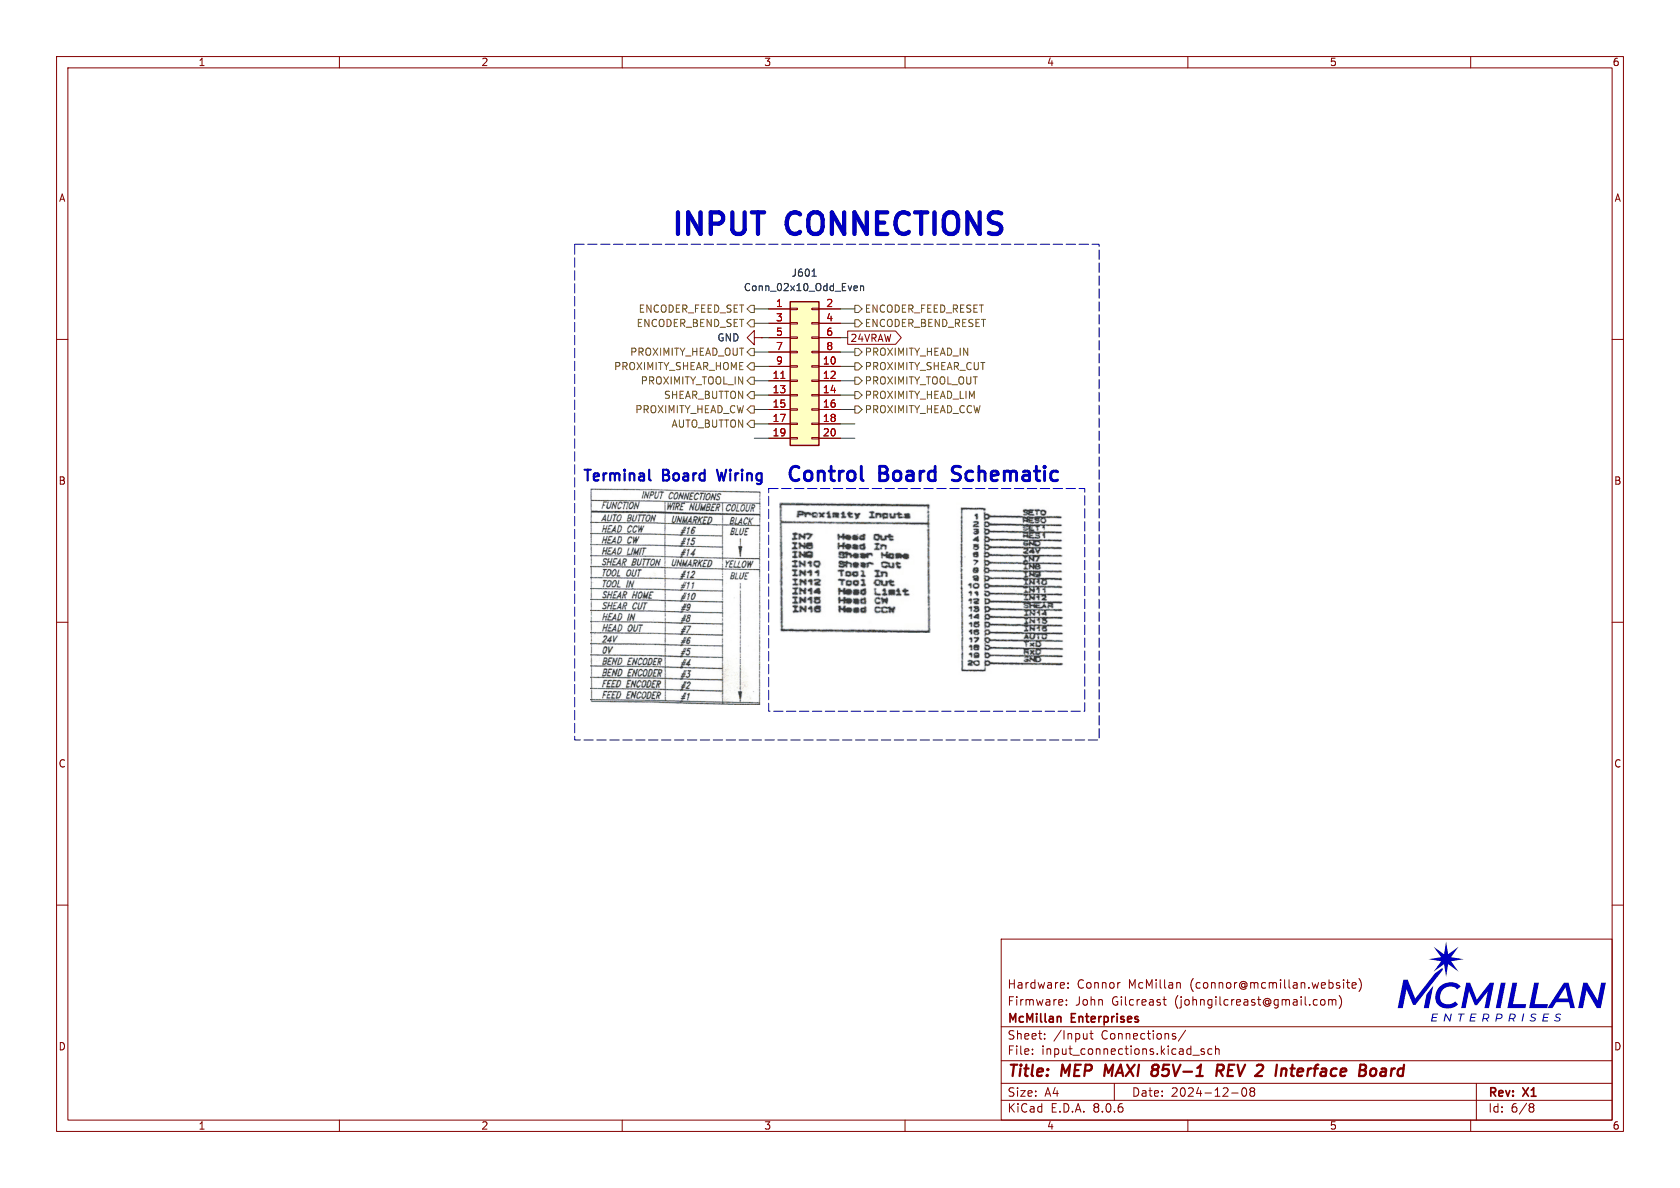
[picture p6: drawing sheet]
(kicad_sch
 (version 20231120)
 (generator "eeschema")
 (generator_version "8.0")
 (paper "A4")
 (title_block
  (title "MEP MAXI 85V-1 REV 2 Interface Board")
  (date "2024-12-08")
  (rev "X1")
  (company "McMillan Enterprises")
  (comment 1 "Firmware: John Gilcreast (johngilcreast@gmail.com)")
  (comment 2 "Hardware: Connor McMillan (connor@mcmillan.website)"))
 (lib_symbols
  (symbol "Connector_Generic:Conn_02x10_Odd_Even"
   (pin_names
    (offset 1.016) hide) (exclude_from_sim no) (in_bom yes) (on_board yes)
   (property "Reference" "J" (at 1.27 12.7 0) (effects (font (size 1.27 1.27))))
   (property "Value" "Conn_02x10_Odd_Even" (at 1.27 -15.24 0) (effects (font (size 1.27 1.27))))
   (property "Footprint" "" (at 0 0 0) (effects (font (size 1.27 1.27)) (hide yes)))
   (property "Datasheet" "~" (at 0 0 0) (effects (font (size 1.27 1.27)) (hide yes)))
   (property "Description" "Generic connector, double row, 02x10, odd/even pin numbering scheme (row 1 odd numbers, row 2 even numbers), script generated (kicad-library-utils/schlib/autogen/connector/)" (at 0 0 0) (effects (font (size 1.27 1.27)) (hide yes)))
   (symbol "Conn_02x10_Odd_Even_1_1"
    (rectangle (start -1.27 -12.573) (end 0 -12.827) (stroke (width 0.1524) (type default)) (fill (type none)))
    (rectangle (start -1.27 -10.033) (end 0 -10.287) (stroke (width 0.1524) (type default)) (fill (type none)))
    (rectangle (start -1.27 -7.493) (end 0 -7.747) (stroke (width 0.1524) (type default)) (fill (type none)))
    (rectangle (start -1.27 -4.953) (end 0 -5.207) (stroke (width 0.1524) (type default)) (fill (type none)))
    (rectangle (start -1.27 -2.413) (end 0 -2.667) (stroke (width 0.1524) (type default)) (fill (type none)))
    (rectangle (start -1.27 0.127) (end 0 -0.127) (stroke (width 0.1524) (type default)) (fill (type none)))
    (rectangle (start -1.27 2.667) (end 0 2.413) (stroke (width 0.1524) (type default)) (fill (type none)))
    (rectangle (start -1.27 5.207) (end 0 4.953) (stroke (width 0.1524) (type default)) (fill (type none)))
    (rectangle (start -1.27 7.747) (end 0 7.493) (stroke (width 0.1524) (type default)) (fill (type none)))
    (rectangle (start -1.27 10.287) (end 0 10.033) (stroke (width 0.1524) (type default)) (fill (type none)))
    (rectangle (start -1.27 11.43) (end 3.81 -13.97) (stroke (width 0.254) (type default)) (fill (type background)))
    (rectangle (start 3.81 -12.573) (end 2.54 -12.827) (stroke (width 0.1524) (type default)) (fill (type none)))
    (rectangle (start 3.81 -10.033) (end 2.54 -10.287) (stroke (width 0.1524) (type default)) (fill (type none)))
    (rectangle (start 3.81 -7.493) (end 2.54 -7.747) (stroke (width 0.1524) (type default)) (fill (type none)))
    (rectangle (start 3.81 -4.953) (end 2.54 -5.207) (stroke (width 0.1524) (type default)) (fill (type none)))
    (rectangle (start 3.81 -2.413) (end 2.54 -2.667) (stroke (width 0.1524) (type default)) (fill (type none)))
    (rectangle (start 3.81 0.127) (end 2.54 -0.127) (stroke (width 0.1524) (type default)) (fill (type none)))
    (rectangle (start 3.81 2.667) (end 2.54 2.413) (stroke (width 0.1524) (type default)) (fill (type none)))
    (rectangle (start 3.81 5.207) (end 2.54 4.953) (stroke (width 0.1524) (type default)) (fill (type none)))
    (rectangle (start 3.81 7.747) (end 2.54 7.493) (stroke (width 0.1524) (type default)) (fill (type none)))
    (rectangle (start 3.81 10.287) (end 2.54 10.033) (stroke (width 0.1524) (type default)) (fill (type none)))
    (pin passive line (at -5.08 10.16 0) (length 3.81) (name "Pin_1" (effects (font (size 1.27 1.27)))) (number "1" (effects (font (size 1.27 1.27)))))
    (pin passive line (at 7.62 0 180) (length 3.81) (name "Pin_10" (effects (font (size 1.27 1.27)))) (number "10" (effects (font (size 1.27 1.27)))))
    (pin passive line (at -5.08 -2.54 0) (length 3.81) (name "Pin_11" (effects (font (size 1.27 1.27)))) (number "11" (effects (font (size 1.27 1.27)))))
    (pin passive line (at 7.62 -2.54 180) (length 3.81) (name "Pin_12" (effects (font (size 1.27 1.27)))) (number "12" (effects (font (size 1.27 1.27)))))
    (pin passive line (at -5.08 -5.08 0) (length 3.81) (name "Pin_13" (effects (font (size 1.27 1.27)))) (number "13" (effects (font (size 1.27 1.27)))))
    (pin passive line (at 7.62 -5.08 180) (length 3.81) (name "Pin_14" (effects (font (size 1.27 1.27)))) (number "14" (effects (font (size 1.27 1.27)))))
    (pin passive line (at -5.08 -7.62 0) (length 3.81) (name "Pin_15" (effects (font (size 1.27 1.27)))) (number "15" (effects (font (size 1.27 1.27)))))
    (pin passive line (at 7.62 -7.62 180) (length 3.81) (name "Pin_16" (effects (font (size 1.27 1.27)))) (number "16" (effects (font (size 1.27 1.27)))))
    (pin passive line (at -5.08 -10.16 0) (length 3.81) (name "Pin_17" (effects (font (size 1.27 1.27)))) (number "17" (effects (font (size 1.27 1.27)))))
    (pin passive line (at 7.62 -10.16 180) (length 3.81) (name "Pin_18" (effects (font (size 1.27 1.27)))) (number "18" (effects (font (size 1.27 1.27)))))
    (pin passive line (at -5.08 -12.7 0) (length 3.81) (name "Pin_19" (effects (font (size 1.27 1.27)))) (number "19" (effects (font (size 1.27 1.27)))))
    (pin passive line (at 7.62 10.16 180) (length 3.81) (name "Pin_2" (effects (font (size 1.27 1.27)))) (number "2" (effects (font (size 1.27 1.27)))))
    (pin passive line (at 7.62 -12.7 180) (length 3.81) (name "Pin_20" (effects (font (size 1.27 1.27)))) (number "20" (effects (font (size 1.27 1.27)))))
    (pin passive line (at -5.08 7.62 0) (length 3.81) (name "Pin_3" (effects (font (size 1.27 1.27)))) (number "3" (effects (font (size 1.27 1.27)))))
    (pin passive line (at 7.62 7.62 180) (length 3.81) (name "Pin_4" (effects (font (size 1.27 1.27)))) (number "4" (effects (font (size 1.27 1.27)))))
    (pin passive line (at -5.08 5.08 0) (length 3.81) (name "Pin_5" (effects (font (size 1.27 1.27)))) (number "5" (effects (font (size 1.27 1.27)))))
    (pin passive line (at 7.62 5.08 180) (length 3.81) (name "Pin_6" (effects (font (size 1.27 1.27)))) (number "6" (effects (font (size 1.27 1.27)))))
    (pin passive line (at -5.08 2.54 0) (length 3.81) (name "Pin_7" (effects (font (size 1.27 1.27)))) (number "7" (effects (font (size 1.27 1.27)))))
    (pin passive line (at 7.62 2.54 180) (length 3.81) (name "Pin_8" (effects (font (size 1.27 1.27)))) (number "8" (effects (font (size 1.27 1.27)))))
    (pin passive line (at -5.08 0 0) (length 3.81) (name "Pin_9" (effects (font (size 1.27 1.27)))) (number "9" (effects (font (size 1.27 1.27)))))))
  (symbol "power:GND"
   (power)
   (pin_numbers hide)
   (pin_names
    (offset 0) hide) (exclude_from_sim no) (in_bom yes) (on_board yes)
   (property "Reference" "#PWR" (at 0 -6.35 0) (effects (font (size 1.27 1.27)) (hide yes)))
   (property "Value" "GND" (at 0 -3.81 0) (effects (font (size 1.27 1.27))))
   (property "Footprint" "" (at 0 0 0) (effects (font (size 1.27 1.27)) (hide yes)))
   (property "Datasheet" "" (at 0 0 0) (effects (font (size 1.27 1.27)) (hide yes)))
   (property "Description" "Power symbol creates a global label with name \"GND\" , ground" (at 0 0 0) (effects (font (size 1.27 1.27)) (hide yes)))
   (symbol "GND_0_1"
    (polyline (pts (xy 0 0) (xy 0 -1.27) (xy 1.27 -1.27) (xy 0 -2.54) (xy -1.27 -1.27) (xy 0 -1.27)) (stroke (width 0) (type default)) (fill (type none))))
   (symbol "GND_1_1"
    (pin power_in line (at 0 0 270) (length 0) (name "~" (effects (font (size 1.27 1.27)))) (number "1" (effects (font (size 1.27 1.27))))))))
 (wire
  (pts (xy 133.35 62.23) (xy 135.89 62.23))
  (stroke (width 0) (type default)))
 (wire
  (pts (xy 148.59 69.85) (xy 151.13 69.85))
  (stroke (width 0) (type default)))
 (wire
  (pts (xy 148.59 57.15) (xy 151.13 57.15))
  (stroke (width 0) (type default)))
 (wire
  (pts (xy 148.59 74.93) (xy 151.13 74.93))
  (stroke (width 0) (type default)))
 (wire
  (pts (xy 148.59 59.69) (xy 149.86 59.69))
  (stroke (width 0) (type default)))
 (wire
  (pts (xy 133.35 64.77) (xy 135.89 64.77))
  (stroke (width 0) (type default)))
 (wire
  (pts (xy 133.35 77.47) (xy 135.89 77.47))
  (stroke (width 0) (type default)))
 (wire
  (pts (xy 148.59 62.23) (xy 151.13 62.23))
  (stroke (width 0) (type default)))
 (wire
  (pts (xy 133.35 69.85) (xy 135.89 69.85))
  (stroke (width 0) (type default)))
 (wire
  (pts (xy 148.59 54.61) (xy 151.13 54.61))
  (stroke (width 0) (type default)))
 (wire
  (pts (xy 133.35 72.39) (xy 135.89 72.39))
  (stroke (width 0) (type default)))
 (wire
  (pts (xy 148.59 67.31) (xy 151.13 67.31))
  (stroke (width 0) (type default)))
 (wire
  (pts (xy 134.62 59.69) (xy 135.89 59.69))
  (stroke (width 0) (type default)))
 (wire
  (pts (xy 148.59 72.39) (xy 151.13 72.39))
  (stroke (width 0) (type default)))
 (wire
  (pts (xy 148.59 77.47) (xy 151.13 77.47))
  (stroke (width 0) (type default)))
 (wire
  (pts (xy 148.59 64.77) (xy 151.13 64.77))
  (stroke (width 0) (type default)))
 (wire
  (pts (xy 133.35 57.15) (xy 135.89 57.15))
  (stroke (width 0) (type default)))
 (wire
  (pts (xy 133.35 67.31) (xy 135.89 67.31))
  (stroke (width 0) (type default)))
 (wire
  (pts (xy 133.35 54.61) (xy 135.89 54.61))
  (stroke (width 0) (type default)))
 (wire
  (pts (xy 133.35 74.93) (xy 135.89 74.93))
  (stroke (width 0) (type default)))
 (rectangle
  (start 135.89 86.36)
  (end 191.77 125.73)
  (stroke (width 0) (type dash))
  (fill (type none)))
 (polyline
  (pts (xy 282.4408 176.8564) (xy 283.0631 173.7128) (xy 283.8907 173.7128) (xy 282.9926 178.2036) (xy 282.3061 178.2036) (xy 280.4648 175.06) (xy 279.8361 178.2036) (xy 279.0085 178.2036) (xy 279.9067 173.7128) (xy 280.5931 173.7128) (xy 282.4408 176.8564))
  (stroke (width -0.0001) (type solid))
  (fill (type outline)))
 (polyline
  (pts (xy 256.6531 173.6517) (xy 256.792 173.6609) (xy 256.927 173.6761) (xy 257.0578 173.6973) (xy 257.1842 173.7245) (xy 257.306 173.7576) (xy 257.4229 173.7964) (xy 257.5346 173.8411) (xy 257.6411 173.8914) (xy 257.742 173.9475) (xy 257.8371 174.0091) (xy 257.9261 174.0762) (xy 258.0089 174.1489) (xy 258.0851 174.227) (xy 258.1546 174.3104) (xy 258.2171 174.3992) (xy 257.6141 174.9061) (xy 257.5667 174.8441) (xy 257.516 174.7858) (xy 257.462 174.7312) (xy 257.4337 174.7054) (xy 257.4046 174.6804) (xy 257.3747 174.6564) (xy 257.3439 174.6334) (xy 257.3123 174.6113) (xy 257.2799 174.5902) (xy 257.2466 174.57) (xy 257.2125 174.5509) (xy 257.1775 174.5327) (xy 257.1417 174.5155) (xy 257.0675 174.4841) (xy 256.99 174.4568) (xy 256.909 174.4335) (xy 256.8246 174.4143) (xy 256.7368 174.3994) (xy 256.6456 174.3886) (xy 256.5509 174.3821) (xy 256.4528 174.38) (xy 256.3464 174.3825) (xy 256.2426 174.3899) (xy 256.1414 174.4022) (xy 256.0429 174.4192) (xy 255.9471 174.4408) (xy 255.8541 174.4668) (xy 255.7639 174.4972) (xy 255.6766 174.5317) (xy 255.5923 174.5704) (xy 255.5109 174.613) (xy 255.4326 174.6594) (xy 255.3574 174.7095) (xy 255.2854 174.7632) (xy 255.2166 174.8203) (xy 255.151 174.8808) (xy 255.0887 174.9445) (xy 255.0298 175.0113) (xy 254.9743 175.0811) (xy 254.9223 175.1536) (xy 254.8738 175.2289) (xy 254.8289 175.3068) (xy 254.7876 175.3871) (xy 254.75 175.4697) (xy 254.7161 175.5546) (xy 254.686 175.6416) (xy 254.6598 175.7305) (xy 254.6374 175.8212) (xy 254.619 175.9137) (xy 254.6046 176.0078) (xy 254.5942 176.1033) (xy 254.588 176.2001) (xy 254.5859 176.2982) (xy 254.5873 176.3672) (xy 254.5916 176.4348) (xy 254.5987 176.5007) (xy 254.6086 176.5651) (xy 254.6214 176.6278) (xy 254.6369 176.6888) (xy 254.6553 176.7481) (xy 254.6764 176.8057) (xy 254.7003 176.8614) (xy 254.727 176.9152) (xy 254.7564 176.9671) (xy 254.7885 177.0171) (xy 254.8234 177.065) (xy 254.861 177.1109) (xy 254.9013 177.1547) (xy 254.9443 177.1964) (xy 254.99 177.2359) (xy 255.0384 177.2732) (xy 255.0895 177.3082) (xy 255.1432 177.3409) (xy 255.1995 177.3712) (xy 255.2585 177.3992) (xy 255.3201 177.4247) (xy 255.3843 177.4477) (xy 255.4511 177.4681) (xy 255.5205 177.486) (xy 255.5925 177.5012) (xy 255.6671 177.5138) (xy 255.7442 177.5236) (xy 255.8239 177.5307) (xy 255.9062 177.535) (xy 255.9909 177.5365) (xy 256.084 177.5345) (xy 256.1755 177.5286) (xy 256.2654 177.5188) (xy 256.3537 177.5049) (xy 256.4403 177.487) (xy 256.5251 177.4651) (xy 256.6082 177.4391) (xy 256.6894 177.4089) (xy 256.7688 177.3747) (xy 256.8462 177.3363) (xy 256.9216 177.2937) (xy 256.995 177.2468) (xy 257.0664 177.1958) (xy 257.1356 177.1404) (xy 257.2027 177.0808) (xy 257.2676 177.0168) (xy 257.7551 177.5428) (xy 257.6709 177.6334) (xy 257.5818 177.7177) (xy 257.4882 177.7956) (xy 257.3901 177.8672) (xy 257.2877 177.9327) (xy 257.1811 177.9921) (xy 257.0707 178.0455) (xy 256.9564 178.093) (xy 256.8386 178.1346) (xy 256.7173 178.1704) (xy 256.5927 178.2005) (xy 256.465 178.2249) (xy 256.3344 178.2438) (xy 256.2011 178.2572) (xy 256.0651 178.2652) (xy 255.9267 178.2678) (xy 255.8002 178.2655) (xy 255.677 178.2588) (xy 255.5572 178.2475) (xy 255.4407 178.232) (xy 255.3276 178.2121) (xy 255.218 178.1881) (xy 255.1119 178.16) (xy 255.0094 178.1278) (xy 254.9105 178.0916) (xy 254.8153 178.0516) (xy 254.7238 178.0078) (xy 254.636 177.9603) (xy 254.5521 177.9091) (xy 254.472 177.8544) (xy 254.3959 177.7961) (xy 254.3236 177.7345) (xy 254.2554 177.6696) (xy 254.1913 177.6014) (xy 254.1312 177.53) (xy 254.0753 177.4555) (xy 254.0236 177.378) (xy 253.9761 177.2976) (xy 253.933 177.2144) (xy 253.8941 177.1283) (xy 253.8597 177.0396) (xy 253.8297 176.9482) (xy 253.8041 176.8543) (xy 253.7831 176.758) (xy 253.7667 176.6592) (xy 253.7549 176.5582) (xy 253.7478 176.4549) (xy 253.7455 176.3495) (xy 253.7487 176.208) (xy 253.7582 176.0686) (xy 253.774 175.9316) (xy 253.7959 175.7969) (xy 253.8238 175.6649) (xy 253.8577 175.5357) (xy 253.8974 175.4093) (xy 253.9429 175.2861) (xy 253.9941 175.166) (xy 254.0508 175.0494) (xy 254.113 174.9362) (xy 254.1805 174.8268) (xy 254.2534 174.7212) (xy 254.3314 174.6195) (xy 254.4144 174.5221) (xy 254.5025 174.4289) (xy 254.5954 174.3402) (xy 254.6932 174.2561) (xy 254.7956 174.1767) (xy 254.9026 174.1023) (xy 255.0142 174.0329) (xy 255.1301 173.9688) (xy 255.2504 173.91) (xy 255.3748 173.8568) (xy 255.5034 173.8093) (xy 255.636 173.7676) (xy 255.7725 173.7319) (xy 255.9128 173.7023) (xy 256.0569 173.679) (xy 256.2046 173.6622) (xy 256.3559 173.652) (xy 256.5106 173.6486) (xy 256.6531 173.6517))
  (stroke (width -0.0001) (type solid))
  (fill (type outline)))
 (polyline
  (pts (xy 267.5041 179.1824) (xy 267.5603 179.1876) (xy 267.6132 179.1961) (xy 267.6625 179.208) (xy 267.6859 179.2152) (xy 267.7084 179.2232) (xy 267.7299 179.2319) (xy 267.7506 179.2415) (xy 267.7703 179.2519) (xy 267.7891 179.263) (xy 267.8069 179.275) (xy 267.8238 179.2876) (xy 267.8398 179.3011) (xy 267.8548 179.3153) (xy 267.8688 179.3302) (xy 267.8818 179.3459) (xy 267.8938 179.3623) (xy 267.9049 179.3794) (xy 267.9149 179.3973) (xy 267.9239 179.4158) (xy 267.9319 179.4351) (xy 267.9388 179.455) (xy 267.9447 179.4756) (xy 267.9496 179.497) (xy 267.9534 179.5189) (xy 267.9561 179.5416) (xy 267.9577 179.5649) (xy 267.9583 179.5888) (xy 267.9564 179.6397) (xy 267.9542 179.6643) (xy 267.9511 179.6883) (xy 267.9471 179.7119) (xy 267.9422 179.7348) (xy 267.9365 179.7573) (xy 267.9299 179.7791) (xy 267.9225 179.8004) (xy 267.9142 179.8211) (xy 267.9051 179.8412) (xy 267.8952 179.8608) (xy 267.8845 179.8798) (xy 267.8731 179.8981) (xy 267.8608 179.9159) (xy 267.8477 179.933) (xy 267.8339 179.9496) (xy 267.8193 179.9655) (xy 267.804 179.9808) (xy 267.7879 179.9955) (xy 267.7711 180.0095) (xy 267.7535 180.0229) (xy 267.7353 180.0356) (xy 267.7163 180.0477) (xy 267.6763 180.07) (xy 267.6335 180.0895) (xy 267.5881 180.1063) (xy 267.5401 180.1204) (xy 267.7949 180.5744) (xy 267.5839 180.5744) (xy 267.341 180.1483) (xy 266.9308 180.1483) (xy 266.8472 180.5744) (xy 266.6461 180.5744) (xy 266.7652 179.979) (xy 266.9647 179.979) (xy 267.3091 179.979) (xy 267.3611 179.9775) (xy 267.4102 179.9731) (xy 267.4564 179.9657) (xy 267.4996 179.9553) (xy 267.52 179.949) (xy 267.5397 179.942) (xy 267.5585 179.9343) (xy 267.5766 179.9258) (xy 267.5939 179.9166) (xy 267.6104 179.9067) (xy 267.6261 179.8961) (xy 267.6409 179.8847) (xy 267.6549 179.8726) (xy 267.6681 179.8599) (xy 267.6804 179.8464) (xy 267.6918 179.8321) (xy 267.7024 179.8172) (xy 267.7121 179.8016) (xy 267.7209 179.7853) (xy 267.7288 179.7682) (xy 267.7359 179.7505) (xy 267.742 179.732) (xy 267.7472 179.7129) (xy 267.7515 179.693) (xy 267.7548 179.6725) (xy 267.7572 179.6513) (xy 267.7586 179.6293) (xy 267.7591 179.6067) (xy 267.7588 179.5913) (xy 267.7577 179.5763) (xy 267.756 179.5618) (xy 267.7536 179.5478) (xy 267.7505 179.5343) (xy 267.7467 179.5213) (xy 267.7422 179.5087) (xy 267.7371 179.4967) (xy 267.7313 179.4851) (xy 267.7249 179.474) (xy 267.7178 179.4633) (xy 267.7101 179.4532) (xy 267.7017 179.4436) (xy 267.6927 179.4344) (xy 267.683 179.4258) (xy 267.6728 179.4176) (xy 267.6619 179.4099) (xy 267.6503 179.4027) (xy 267.6382 179.396) (xy 267.6254 179.3898) (xy 267.6121 179.3841) (xy 267.5981 179.3788) (xy 267.5836 179.3741) (xy 267.5684 179.3699) (xy 267.5527 179.3661) (xy 267.5364 179.3629) (xy 267.5195 179.3601) (xy 267.502 179.3579) (xy 267.484 179.3561) (xy 267.4654 179.3549) (xy 267.4463 179.3541) (xy 267.4266 179.3539) (xy 267.0901 179.3539) (xy 266.9647 179.979) (xy 266.7652 179.979) (xy 266.9248 179.1806) (xy 267.4445 179.1806) (xy 267.5041 179.1824))
  (stroke (width -0.0001) (type solid))
  (fill (type outline)))
 (polyline
  (pts (xy 275.5728 179.1652) (xy 275.6046 179.1666) (xy 275.636 179.169) (xy 275.6671 179.1724) (xy 275.6977 179.1767) (xy 275.7279 179.1819) (xy 275.7575 179.188) (xy 275.7864 179.1951) (xy 275.8147 179.203) (xy 275.8423 179.2118) (xy 275.8691 179.2214) (xy 275.895 179.2319) (xy 275.92 179.2432) (xy 275.944 179.2554) (xy 275.9669 179.2684) (xy 275.9888 179.2822) (xy 275.9092 179.4454) (xy 275.8894 179.432) (xy 275.869 179.4195) (xy 275.8479 179.4078) (xy 275.8262 179.3969) (xy 275.804 179.3869) (xy 275.7812 179.3778) (xy 275.7579 179.3695) (xy 275.7342 179.3621) (xy 275.71 179.3555) (xy 275.6854 179.3498) (xy 275.6604 179.345) (xy 275.635 179.341) (xy 275.6094 179.3379) (xy 275.5834 179.3357) (xy 275.5572 179.3344) (xy 275.5308 179.334) (xy 275.4889 179.3351) (xy 275.449 179.3384) (xy 275.4112 179.3439) (xy 275.3757 179.3515) (xy 275.3425 179.3611) (xy 275.3118 179.3726) (xy 275.2835 179.386) (xy 275.2578 179.4011) (xy 275.2348 179.418) (xy 275.2243 179.4271) (xy 275.2146 179.4366) (xy 275.2055 179.4465) (xy 275.1972 179.4567) (xy 275.1896 179.4674) (xy 275.1828 179.4784) (xy 275.1767 179.4898) (xy 275.1714 179.5015) (xy 275.1669 179.5136) (xy 275.1632 179.526) (xy 275.1603 179.5387) (xy 275.1582 179.5518) (xy 275.1569 179.5652) (xy 275.1565 179.5788) (xy 275.1585 179.605) (xy 275.1645 179.6289) (xy 275.1742 179.6506) (xy 275.1872 179.6703) (xy 275.2034 179.6882) (xy 275.2225 179.7045) (xy 275.2441 179.7193) (xy 275.2682 179.7329) (xy 275.2943 179.7454) (xy 275.3223 179.757) (xy 275.3827 179.7783) (xy 275.5139 179.8183) (xy 275.5806 179.8398) (xy 275.6452 179.8644) (xy 275.676 179.8782) (xy 275.7055 179.8934) (xy 275.7335 179.91) (xy 275.7596 179.9283) (xy 275.7837 179.9484) (xy 275.8054 179.9706) (xy 275.8244 179.995) (xy 275.8406 180.0217) (xy 275.8537 180.0511) (xy 275.8633 180.0831) (xy 275.8693 180.1182) (xy 275.8713 180.1563) (xy 275.8706 180.1814) (xy 275.8685 180.2058) (xy 275.865 180.2296) (xy 275.8602 180.2527) (xy 275.8541 180.2751) (xy 275.8466 180.2969) (xy 275.8379 180.318) (xy 275.828 180.3384) (xy 275.8168 180.358) (xy 275.8044 180.377) (xy 275.7909 180.3952) (xy 275.7762 180.4126) (xy 275.7604 180.4294) (xy 275.7435 180.4453) (xy 275.7256 180.4605) (xy 275.7066 180.4749) (xy 275.6865 180.4885) (xy 275.6655 180.5013) (xy 275.6436 180.5133) (xy 275.6207 180.5244) (xy 275.5969 180.5348) (xy 275.5722 180.5443) (xy 275.5466 180.5529) (xy 275.5202 180.5606) (xy 275.493 180.5675) (xy 275.465 180.5735) (xy 275.4362 180.5786) (xy 275.4067 180.5828) (xy 275.3765 180.5861) (xy 275.3456 180.5885) (xy 275.3141 180.5899) (xy 275.2819 180.5904) (xy 275.2421 180.5895) (xy 275.2025 180.587) (xy 275.1634 180.583) (xy 275.1248 180.5774) (xy 275.087 180.5704) (xy 275.05 180.562) (xy 275.0141 180.5524) (xy 274.9793 180.5416) (xy 274.9458 180.5297) (xy 274.9138 180.5167) (xy 274.8833 180.5027) (xy 274.8546 180.4879) (xy 274.8278 180.4722) (xy 274.8031 180.4558) (xy 274.7805 180.4388) (xy 274.7602 180.4211) (xy 274.8478 180.2618) (xy 274.8684 180.2797) (xy 274.8905 180.2967) (xy 274.9139 180.3127) (xy 274.9386 180.3279) (xy 274.9646 180.342) (xy 274.9916 180.3551) (xy 275.0196 180.3671) (xy 275.0485 180.3781) (xy 275.0782 180.3878) (xy 275.1085 180.3964) (xy 275.1395 180.4038) (xy 275.171 180.4099) (xy 275.2029 180.4148) (xy 275.235 180.4183) (xy 275.2674 180.4204) (xy 275.2998 180.4211) (xy 275.3411 180.4201) (xy 275.3806 180.4171) (xy 275.4181 180.4122) (xy 275.4536 180.4054) (xy 275.4868 180.3966) (xy 275.5178 180.386) (xy 275.5463 180.3736) (xy 275.5724 180.3594) (xy 275.5958 180.3434) (xy 275.6064 180.3347) (xy 275.6164 180.3256) (xy 275.6257 180.3161) (xy 275.6342 180.3062) (xy 275.642 180.2958) (xy 275.649 180.285) (xy 275.6552 180.2738) (xy 275.6607 180.2622) (xy 275.6654 180.2502) (xy 275.6692 180.2378) (xy 275.6722 180.225) (xy 275.6744 180.2117) (xy 275.6757 180.1981) (xy 275.6762 180.1841) (xy 275.6741 180.1581) (xy 275.6681 180.1345) (xy 275.6585 180.1131) (xy 275.6454 180.0937) (xy 275.6293 180.0762) (xy 275.6102 180.0602) (xy 275.5885 180.0457) (xy 275.5645 180.0324) (xy 275.5383 180.0203) (xy 275.5104 180.0089) (xy 275.45 179.9881) (xy 275.3188 179.9487) (xy 275.2521 179.927) (xy 275.1875 179.902) (xy 275.1567 179.8877) (xy 275.1272 179.8721) (xy 275.0992 179.8548) (xy 275.0731 179.8358) (xy 275.049 179.8148) (xy 275.0274 179.7917) (xy 275.0083 179.7662) (xy 274.9921 179.7381) (xy 274.9791 179.7073) (xy 274.9694 179.6736) (xy 274.9634 179.6368) (xy 274.9614 179.5967) (xy 274.9621 179.572) (xy 274.9642 179.5479) (xy 274.9676 179.5244) (xy 274.9723 179.5016) (xy 274.9784 179.4793) (xy 274.9857 179.4578) (xy 274.9942 179.4369) (xy 275.004 179.4167) (xy 275.015 179.3971) (xy 275.0272 179.3783) (xy 275.0405 179.3602) (xy 275.0549 179.3428) (xy 275.0705 179.3261) (xy 275.0871 179.3102) (xy 275.1047 179.295) (xy 275.1234 179.2806) (xy 275.1431 179.267) (xy 275.1637 179.2542) (xy 275.1853 179.2422) (xy 275.2078 179.231) (xy 275.2312 179.2207) (xy 275.2555 179.2111) (xy 275.2807 179.2025) (xy 275.3066 179.1947) (xy 275.3334 179.1877) (xy 275.3609 179.1817) (xy 275.3892 179.1765) (xy 275.4181 179.1723) (xy 275.4478 179.169) (xy 275.4782 179.1666) (xy 275.5092 179.1651) (xy 275.5408 179.1647) (xy 275.5728 179.1652))
  (stroke (width -0.0001) (type solid))
  (fill (type outline)))
 (rectangle
  (start 101.6 43.18)
  (end 194.31 130.81)
  (stroke (width 0) (type dash))
  (fill (type none)))
 (polyline
  (pts (xy 269.1855 180.5744) (xy 268.9863 180.5744) (xy 269.2651 179.1806) (xy 269.4642 179.1806) (xy 269.1855 180.5744))
  (stroke (width -0.0001) (type solid))
  (fill (type outline)))
 (polyline
  (pts (xy 265.3378 173.7128) (xy 266.1718 173.7128) (xy 265.2736 178.2036) (xy 264.4395 178.2036) (xy 265.3378 173.7128) (xy 265.3378 173.7128))
  (stroke (width -0.0001) (type solid))
  (fill (type outline)))
 (polyline
  (pts (xy 254.1996 179.3539) (xy 253.413 179.3539) (xy 253.3274 179.7819) (xy 254.0283 179.7819) (xy 253.9945 179.9512) (xy 253.2936 179.9512) (xy 253.204 180.4012) (xy 254.0183 180.4012) (xy 253.9845 180.5744) (xy 252.971 180.5744) (xy 253.2498 179.1806) (xy 254.2334 179.1806) (xy 254.1996 179.3539))
  (stroke (width -0.0001) (type solid))
  (fill (type outline)))
 (polyline
  (pts (xy 256.011 168.6966) (xy 257.8637 167.3518) (xy 256.5188 169.2045) (xy 258.7799 169.5636) (xy 256.5188 169.9227) (xy 257.8637 171.7755) (xy 256.011 170.4306) (xy 255.6519 172.6916) (xy 255.2928 170.4306) (xy 253.44 171.7755) (xy 254.7849 169.9227) (xy 252.5239 169.5636) (xy 254.7849 169.2045) (xy 253.44 167.3518) (xy 255.2928 168.6966) (xy 255.6519 166.4356) (xy 256.011 168.6966))
  (stroke (width -0.0001) (type solid))
  (fill (type outline)))
 (polyline
  (pts (xy 250.19 176.53) (xy 252.7982 173.1824) (xy 252.8039 173.1824) (xy 250.19 176.53))
  (stroke (width -0.0001) (type solid))
  (fill (type outline)))
 (polyline
  (pts (xy 273.8536 179.3539) (xy 273.0671 179.3539) (xy 272.9815 179.7819) (xy 273.6824 179.7819) (xy 273.6485 179.9512) (xy 272.9476 179.9512) (xy 272.858 180.4012) (xy 273.6724 180.4012) (xy 273.6386 180.5744) (xy 272.6251 180.5744) (xy 272.9038 179.1806) (xy 273.8875 179.1806) (xy 273.8536 179.3539))
  (stroke (width -0.0001) (type solid))
  (fill (type outline)))
 (polyline
  (pts (xy 255.0744 171.4491) (xy 250.2187 177.6365) (xy 249.8021 177.6365) (xy 248.6528 174.8492) (xy 247.9846 178.2114) (xy 247.0935 178.2114) (xy 248.0996 173.1824) (xy 248.8611 173.1824) (xy 250.0197 176.1015) (xy 250.19 176.53) (xy 252.8039 173.1824) (xy 253.6714 172.0713) (xy 255.018 171.0938) (xy 255.0744 171.4491))
  (stroke (width -0.0001) (type solid))
  (fill (type outline)))
 (polyline
  (pts (xy 260.9972 179.3539) (xy 260.2107 179.3539) (xy 260.1251 179.7819) (xy 260.826 179.7819) (xy 260.7921 179.9512) (xy 260.0912 179.9512) (xy 260.0016 180.4012) (xy 260.816 180.4012) (xy 260.7822 180.5744) (xy 259.7687 180.5744) (xy 260.0474 179.1806) (xy 261.0311 179.1806) (xy 260.9972 179.3539))
  (stroke (width -0.0001) (type solid))
  (fill (type outline)))
 (polyline
  (pts (xy 262.8534 179.1824) (xy 262.9097 179.1876) (xy 262.9625 179.1961) (xy 263.0119 179.208) (xy 263.0352 179.2152) (xy 263.0577 179.2232) (xy 263.0793 179.2319) (xy 263.0999 179.2415) (xy 263.1196 179.2519) (xy 263.1384 179.263) (xy 263.1563 179.275) (xy 263.1732 179.2876) (xy 263.1891 179.3011) (xy 263.2041 179.3153) (xy 263.2181 179.3302) (xy 263.2312 179.3459) (xy 263.2432 179.3623) (xy 263.2542 179.3794) (xy 263.2642 179.3973) (xy 263.2733 179.4158) (xy 263.2812 179.4351) (xy 263.2882 179.455) (xy 263.2941 179.4756) (xy 263.2989 179.497) (xy 263.3027 179.5189) (xy 263.3054 179.5416) (xy 263.3071 179.5649) (xy 263.3076 179.5888) (xy 263.3058 179.6397) (xy 263.3035 179.6643) (xy 263.3004 179.6883) (xy 263.2964 179.7119) (xy 263.2915 179.7348) (xy 263.2858 179.7573) (xy 263.2792 179.7791) (xy 263.2718 179.8004) (xy 263.2636 179.8211) (xy 263.2545 179.8412) (xy 263.2446 179.8608) (xy 263.2339 179.8798) (xy 263.2224 179.8981) (xy 263.2101 179.9159) (xy 263.1971 179.933) (xy 263.1833 179.9496) (xy 263.1687 179.9655) (xy 263.1533 179.9808) (xy 263.1372 179.9955) (xy 263.1204 180.0095) (xy 263.1029 180.0229) (xy 263.0846 180.0356) (xy 263.0656 180.0477) (xy 263.0256 180.07) (xy 262.9829 180.0895) (xy 262.9374 180.1063) (xy 262.8894 180.1204) (xy 263.1443 180.5744) (xy 262.9333 180.5744) (xy 262.6904 180.1483) (xy 262.2801 180.1483) (xy 262.1965 180.5744) (xy 261.9954 180.5744) (xy 262.1145 179.979) (xy 262.314 179.979) (xy 262.6585 179.979) (xy 262.7105 179.9775) (xy 262.7596 179.9731) (xy 262.8057 179.9657) (xy 262.8489 179.9553) (xy 262.8694 179.949) (xy 262.889 179.942) (xy 262.9079 179.9343) (xy 262.926 179.9258) (xy 262.9433 179.9166) (xy 262.9598 179.9067) (xy 262.9754 179.8961) (xy 262.9903 179.8847) (xy 263.0043 179.8726) (xy 263.0174 179.8599) (xy 263.0297 179.8464) (xy 263.0412 179.8321) (xy 263.0517 179.8172) (xy 263.0615 179.8016) (xy 263.0703 179.7853) (xy 263.0782 179.7682) (xy 263.0852 179.7505) (xy 263.0913 179.732) (xy 263.0965 179.7129) (xy 263.1008 179.693) (xy 263.1042 179.6725) (xy 263.1065 179.6513) (xy 263.108 179.6293) (xy 263.1085 179.6067) (xy 263.1081 179.5913) (xy 263.1071 179.5763) (xy 263.1053 179.5618) (xy 263.1029 179.5478) (xy 263.0998 179.5343) (xy 263.096 179.5213) (xy 263.0916 179.5087) (xy 263.0865 179.4967) (xy 263.0807 179.4851) (xy 263.0743 179.474) (xy 263.0672 179.4633) (xy 263.0594 179.4532) (xy 263.0511 179.4436) (xy 263.042 179.4344) (xy 263.0324 179.4258) (xy 263.0221 179.4176) (xy 263.0112 179.4099) (xy 262.9997 179.4027) (xy 262.9875 179.396) (xy 262.9748 179.3898) (xy 262.9614 179.3841) (xy 262.9475 179.3788) (xy 262.9329 179.3741) (xy 262.9178 179.3699) (xy 262.9021 179.3661) (xy 262.8857 179.3629) (xy 262.8689 179.3601) (xy 262.8514 179.3579) (xy 262.8334 179.3561) (xy 262.8148 179.3549) (xy 262.7956 179.3541) (xy 262.7759 179.3539) (xy 262.4394 179.3539) (xy 262.314 179.979) (xy 262.1145 179.979) (xy 262.2742 179.1806) (xy 262.7938 179.1806) (xy 262.8534 179.1824))
  (stroke (width -0.0001) (type solid))
  (fill (type outline)))
 (polyline
  (pts (xy 271.2269 173.7128) (xy 272.0609 173.7128) (xy 271.3039 177.498) (xy 273.652 177.498) (xy 273.5108 178.2036) (xy 270.3287 178.2036) (xy 271.2269 173.7128) (xy 271.2269 173.7128))
  (stroke (width -0.0001) (type solid))
  (fill (type outline)))
 (polyline
  (pts (xy 271.217 179.1652) (xy 271.2487 179.1666) (xy 271.2802 179.169) (xy 271.3112 179.1724) (xy 271.3419 179.1767) (xy 271.372 179.1819) (xy 271.4016 179.188) (xy 271.4306 179.1951) (xy 271.4589 179.203) (xy 271.4865 179.2118) (xy 271.5132 179.2214) (xy 271.5391 179.2319) (xy 271.5641 179.2432) (xy 271.5881 179.2554) (xy 271.6111 179.2684) (xy 271.6329 179.2822) (xy 271.5533 179.4454) (xy 271.5335 179.432) (xy 271.5131 179.4195) (xy 271.492 179.4078) (xy 271.4704 179.3969) (xy 271.4481 179.3869) (xy 271.4254 179.3778) (xy 271.4021 179.3695) (xy 271.3783 179.3621) (xy 271.3541 179.3555) (xy 271.3295 179.3498) (xy 271.3045 179.345) (xy 271.2792 179.341) (xy 271.2535 179.3379) (xy 271.2276 179.3357) (xy 271.2014 179.3344) (xy 271.175 179.334) (xy 271.133 179.3351) (xy 271.0931 179.3384) (xy 271.0554 179.3439) (xy 271.0199 179.3515) (xy 270.9867 179.3611) (xy 270.9559 179.3726) (xy 270.9276 179.386) (xy 270.9019 179.4011) (xy 270.8789 179.418) (xy 270.8685 179.4271) (xy 270.8587 179.4366) (xy 270.8497 179.4465) (xy 270.8413 179.4567) (xy 270.8338 179.4674) (xy 270.8269 179.4784) (xy 270.8209 179.4898) (xy 270.8156 179.5015) (xy 270.811 179.5136) (xy 270.8073 179.526) (xy 270.8044 179.5387) (xy 270.8023 179.5518) (xy 270.8011 179.5652) (xy 270.8006 179.5788) (xy 270.8027 179.605) (xy 270.8087 179.6289) (xy 270.8183 179.6506) (xy 270.8314 179.6703) (xy 270.8475 179.6882) (xy 270.8666 179.7045) (xy 270.8883 179.7193) (xy 270.9123 179.7329) (xy 270.9385 179.7454) (xy 270.9664 179.757) (xy 271.0268 179.7783) (xy 271.1581 179.8183) (xy 271.2247 179.8398) (xy 271.2893 179.8644) (xy 271.3201 179.8782) (xy 271.3497 179.8934) (xy 271.3776 179.91) (xy 271.4038 179.9283) (xy 271.4278 179.9484) (xy 271.4495 179.9706) (xy 271.4686 179.995) (xy 271.4848 180.0217) (xy 271.4978 180.0511) (xy 271.5074 180.0831) (xy 271.5134 180.1182) (xy 271.5155 180.1563) (xy 271.5148 180.1814) (xy 271.5127 180.2058) (xy 271.5092 180.2296) (xy 271.5044 180.2527) (xy 271.4982 180.2751) (xy 271.4908 180.2969) (xy 271.4821 180.318) (xy 271.4721 180.3384) (xy 271.4609 180.358) (xy 271.4486 180.377) (xy 271.435 180.3952) (xy 271.4203 180.4126) (xy 271.4045 180.4294) (xy 271.3877 180.4453) (xy 271.3697 180.4605) (xy 271.3507 180.4749) (xy 271.3307 180.4885) (xy 271.3097 180.5013) (xy 271.2877 180.5133) (xy 271.2648 180.5244) (xy 271.241 180.5348) (xy 271.2163 180.5443) (xy 271.1907 180.5529) (xy 271.1643 180.5606) (xy 271.1371 180.5675) (xy 271.1091 180.5735) (xy 271.0804 180.5786) (xy 271.0509 180.5828) (xy 271.0207 180.5861) (xy 270.9898 180.5885) (xy 270.9582 180.5899) (xy 270.9261 180.5904) (xy 270.8862 180.5895) (xy 270.8466 180.587) (xy 270.8075 180.583) (xy 270.769 180.5774) (xy 270.7311 180.5704) (xy 270.6942 180.562) (xy 270.6582 180.5524) (xy 270.6234 180.5416) (xy 270.5899 180.5297) (xy 270.5579 180.5167) (xy 270.5275 180.5027) (xy 270.4988 180.4879) (xy 270.472 180.4722) (xy 270.4472 180.4558) (xy 270.4246 180.4388) (xy 270.4044 180.4211) (xy 270.492 180.2618) (xy 270.5125 180.2797) (xy 270.5346 180.2967) (xy 270.5581 180.3127) (xy 270.5828 180.3279) (xy 270.6087 180.342) (xy 270.6357 180.3551) (xy 270.6637 180.3671) (xy 270.6926 180.3781) (xy 270.7223 180.3878) (xy 270.7527 180.3964) (xy 270.7837 180.4038) (xy 270.8151 180.4099) (xy 270.847 180.4148) (xy 270.8792 180.4183) (xy 270.9115 180.4204) (xy 270.944 180.4211) (xy 270.9853 180.4201) (xy 271.0247 180.4171) (xy 271.0623 180.4122) (xy 271.0977 180.4054) (xy 271.131 180.3966) (xy 271.1619 180.386) (xy 271.1905 180.3736) (xy 271.2165 180.3594) (xy 271.2399 180.3434) (xy 271.2506 180.3347) (xy 271.2606 180.3256) (xy 271.2698 180.3161) (xy 271.2783 180.3062) (xy 271.2861 180.2958) (xy 271.2931 180.285) (xy 271.2994 180.2738) (xy 271.3048 180.2622) (xy 271.3095 180.2502) (xy 271.3134 180.2378) (xy 271.3164 180.225) (xy 271.3185 180.2117) (xy 271.3199 180.1981) (xy 271.3203 180.1841) (xy 271.3182 180.1581) (xy 271.3123 180.1345) (xy 271.3026 180.1131) (xy 271.2896 180.0937) (xy 271.2734 180.0762) (xy 271.2543 180.0602) (xy 271.2327 180.0457) (xy 271.2086 180.0324) (xy 271.1825 180.0203) (xy 271.1545 180.0089) (xy 271.0941 179.9881) (xy 270.9629 179.9487) (xy 270.8963 179.927) (xy 270.8317 179.902) (xy 270.8008 179.8877) (xy 270.7713 179.8721) (xy 270.7433 179.8548) (xy 270.7172 179.8358) (xy 270.6932 179.8148) (xy 270.6715 179.7917) (xy 270.6524 179.7662) (xy 270.6362 179.7381) (xy 270.6232 179.7073) (xy 270.6136 179.6736) (xy 270.6076 179.6368) (xy 270.6055 179.5967) (xy 270.6062 179.572) (xy 270.6083 179.5479) (xy 270.6117 179.5244) (xy 270.6165 179.5016) (xy 270.6225 179.4793) (xy 270.6298 179.4578) (xy 270.6384 179.4369) (xy 270.6482 179.4167) (xy 270.6592 179.3971) (xy 270.6713 179.3783) (xy 270.6846 179.3602) (xy 270.6991 179.3428) (xy 270.7146 179.3261) (xy 270.7312 179.3102) (xy 270.7489 179.295) (xy 270.7675 179.2806) (xy 270.7872 179.267) (xy 270.8079 179.2542) (xy 270.8295 179.2422) (xy 270.852 179.231) (xy 270.8754 179.2207) (xy 270.8997 179.2111) (xy 270.9248 179.2025) (xy 270.9508 179.1947) (xy 270.9775 179.1877) (xy 271.005 179.1817) (xy 271.0333 179.1765) (xy 271.0623 179.1723) (xy 271.092 179.169) (xy 271.1223 179.1666) (xy 271.1533 179.1651) (xy 271.185 179.1647) (xy 271.217 179.1652))
  (stroke (width -0.0001) (type solid))
  (fill (type outline)))
 (polyline
  (pts (xy 267.3842 173.7128) (xy 268.2181 173.7128) (xy 267.4611 177.498) (xy 269.8092 177.498) (xy 269.6681 178.2036) (xy 266.4859 178.2036) (xy 267.3842 173.7128) (xy 267.3842 173.7128))
  (stroke (width -0.0001) (type solid))
  (fill (type outline)))
 (polyline
  (pts (xy 252.597 178.2114) (xy 251.7134 178.2114) (xy 252.1999 175.7566) (xy 253.3917 174.238) (xy 252.597 178.2114))
  (stroke (width -0.0001) (type solid))
  (fill (type outline)))
 (polyline
  (pts (xy 278.4314 178.2036) (xy 277.6038 178.2036) (xy 277.3664 177.1643) (xy 275.1081 177.1643) (xy 274.4602 178.2036) (xy 273.5684 178.2036) (xy 274.6693 176.5099) (xy 275.5187 176.5099) (xy 277.2124 176.5099) (xy 276.7569 174.5339) (xy 275.5187 176.5099) (xy 274.6693 176.5099) (xy 276.4875 173.7128) (xy 277.3151 173.7128) (xy 278.4314 178.2036))
  (stroke (width -0.0001) (type solid))
  (fill (type outline)))
 (polyline
  (pts (xy 258.902 179.3539) (xy 258.4261 179.3539) (xy 258.1812 180.5744) (xy 257.9841 180.5744) (xy 258.227 179.3539) (xy 257.7511 179.3539) (xy 257.785 179.1806) (xy 258.9379 179.1806) (xy 258.902 179.3539))
  (stroke (width -0.0001) (type solid))
  (fill (type outline)))
 (polyline
  (pts (xy 250.19 176.53) (xy 252.7982 173.1824) (xy 252.8039 173.1824) (xy 250.19 176.53))
  (stroke (width -0.0001) (type solid))
  (fill (type outline)))
 (polyline
  (pts (xy 261.0781 176.7024) (xy 263.407 173.7128) (xy 264.1255 173.7128) (xy 263.2274 178.2036) (xy 262.4383 178.2036) (xy 263.022 175.2589) (xy 261.1038 177.6904) (xy 260.7317 177.6904) (xy 259.7052 175.2012) (xy 259.1085 178.2036) (xy 258.313 178.2036) (xy 259.2112 173.7128) (xy 259.8913 173.7128) (xy 261.0781 176.7024))
  (stroke (width -0.0001) (type solid))
  (fill (type outline)))
 (polyline
  (pts (xy 265.1914 179.1824) (xy 265.2473 179.1876) (xy 265.2999 179.1961) (xy 265.349 179.208) (xy 265.3723 179.2152) (xy 265.3946 179.2232) (xy 265.4161 179.2319) (xy 265.4367 179.2415) (xy 265.4563 179.2519) (xy 265.475 179.263) (xy 265.4928 179.275) (xy 265.5097 179.2876) (xy 265.5256 179.3011) (xy 265.5405 179.3153) (xy 265.5545 179.3302) (xy 265.5675 179.3459) (xy 265.5795 179.3623) (xy 265.5905 179.3794) (xy 265.6005 179.3973) (xy 265.6095 179.4158) (xy 265.6175 179.4351) (xy 265.6244 179.455) (xy 265.6303 179.4756) (xy 265.6351 179.497) (xy 265.6389 179.5189) (xy 265.6416 179.5416) (xy 265.6433 179.5649) (xy 265.6438 179.5888) (xy 265.6431 179.6218) (xy 265.6409 179.6539) (xy 265.6373 179.6851) (xy 265.6323 179.7154) (xy 265.6258 179.7447) (xy 265.618 179.7732) (xy 265.6089 179.8007) (xy 265.5983 179.8272) (xy 265.5865 179.8528) (xy 265.5734 179.8774) (xy 265.5589 179.9011) (xy 265.5432 179.9237) (xy 265.5263 179.9454) (xy 265.5081 179.966) (xy 265.4887 179.9856) (xy 265.4681 180.0042) (xy 265.4464 180.0217) (xy 265.4234 180.0382) (xy 265.3993 180.0536) (xy 265.3742 180.068) (xy 265.3478 180.0812) (xy 265.3205 180.0934) (xy 265.292 180.1044) (xy 265.2625 180.1144) (xy 265.2319 180.1232) (xy 265.2004 180.1308) (xy 265.1678 180.1373) (xy 265.1343 180.1427) (xy 265.0998 180.1469) (xy 265.0644 180.1499) (xy 265.028 180.1517) (xy 264.9908 180.1523) (xy 264.6184 180.1523) (xy 264.5347 180.5744) (xy 264.3357 180.5744) (xy 264.4548 179.979) (xy 264.6543 179.979) (xy 264.9947 179.979) (xy 265.0467 179.9775) (xy 265.0958 179.9731) (xy 265.142 179.9657) (xy 265.1852 179.9553) (xy 265.2056 179.949) (xy 265.2253 179.942) (xy 265.2442 179.9343) (xy 265.2623 179.9258) (xy 265.2796 179.9166) (xy 265.296 179.9067) (xy 265.3117 179.8961) (xy 265.3265 179.8847) (xy 265.3405 179.8726) (xy 265.3537 179.8599) (xy 265.366 179.8464) (xy 265.3775 179.8321) (xy 265.388 179.8172) (xy 265.3977 179.8016) (xy 265.4066 179.7853) (xy 265.4145 179.7682) (xy 265.4215 179.7505) (xy 265.4276 179.732) (xy 265.4328 179.7129) (xy 265.4371 179.693) (xy 265.4404 179.6725) (xy 265.4428 179.6513) (xy 265.4443 179.6293) (xy 265.4448 179.6067) (xy 265.4444 179.5913) (xy 265.4434 179.5763) (xy 265.4416 179.5618) (xy 265.4392 179.5478) (xy 265.4361 179.5343) (xy 265.4323 179.5213) (xy 265.4279 179.5087) (xy 265.4228 179.4967) (xy 265.417 179.4851) (xy 265.4106 179.474) (xy 265.4035 179.4633) (xy 265.3958 179.4532) (xy 265.3875 179.4436) (xy 265.3785 179.4344) (xy 265.3689 179.4258) (xy 265.3586 179.4176) (xy 265.3478 179.4099) (xy 265.3363 179.4027) (xy 265.3242 179.396) (xy 265.3115 179.3898) (xy 265.2983 179.3841) (xy 265.2844 179.3788) (xy 265.2699 179.3741) (xy 265.2549 179.3699) (xy 265.2393 179.3661) (xy 265.2231 179.3629) (xy 265.2063 179.3601) (xy 265.189 179.3579) (xy 265.1711 179.3561) (xy 265.1527 179.3549) (xy 265.1338 179.3541) (xy 265.1142 179.3539) (xy 264.7797 179.3539) (xy 264.6543 179.979) (xy 264.4548 179.979) (xy 264.6144 179.1806) (xy 265.1321 179.1806) (xy 265.1914 179.1824))
  (stroke (width -0.0001) (type solid))
  (fill (type outline)))
 (polyline
  (pts (xy 256.2631 180.2538) (xy 256.4761 179.1806) (xy 256.6752 179.1806) (xy 256.3965 180.5744) (xy 256.2332 180.5744) (xy 255.6099 179.5012) (xy 255.3968 180.5744) (xy 255.1978 180.5744) (xy 255.4765 179.1806) (xy 255.6398 179.1806) (xy 256.2631 180.2538))
  (stroke (width -0.0001) (type solid))
  (fill (type outline)))
 (image
  (at 151.13 100.33)
  (scale 0.429477)
  (data))
 (image
  (at 119.38 105.41)
  (scale 0.30573)
  (data))
 (image
  (at 179.07 104.14)
  (scale 0.36899)
  (data))
 (text "Control Board Schematic"
  (exclude_from_sim no)
  (at 163.322 84.074 0)
  (effects (font (size 2.54 2.54) (thickness 0.508)
    (bold yes))))
 (text "INPUT CONNECTIONS"
  (exclude_from_sim no)
  (at 148.336 39.878 0)
  (effects (font (size 3.81 3.81) (thickness 0.762)
    (bold yes))))
 (text "Terminal Board Wiring"
  (exclude_from_sim no)
  (at 119.126 84.328 0)
  (effects (font (size 1.905 1.905) (thickness 0.381)
    (bold yes))))
 (global_label "24VRAW"
  (shape output)
  (at 149.86 59.69 0)
  (fields_autoplaced yes)
  (effects (font (size 1.27 1.27) (thickness 0.1588)) (justify left))
  (property "Intersheetrefs" "${INTERSHEET_REFS}" (at 160.2579 59.69 0) (effects (font (size 1.27 1.27)) (justify left) (hide yes))))
 (hierarchical_label "PROXIMITY_TOOL_IN"
  (shape output)
  (at 133.35 67.31 180)
  (fields_autoplaced yes)
  (effects (font (size 1.27 1.27)) (justify right)))
 (hierarchical_label "PROXIMITY_SHEAR_CUT"
  (shape output)
  (at 151.13 64.77 0)
  (fields_autoplaced yes)
  (effects (font (size 1.27 1.27)) (justify left)))
 (hierarchical_label "SHEAR_BUTTON"
  (shape output)
  (at 133.35 69.85 180)
  (fields_autoplaced yes)
  (effects (font (size 1.27 1.27)) (justify right)))
 (hierarchical_label "ENCODER_BEND_RESET"
  (shape output)
  (at 151.13 57.15 0)
  (fields_autoplaced yes)
  (effects (font (size 1.27 1.27)) (justify left)))
 (hierarchical_label "PROXIMITY_TOOL_OUT"
  (shape output)
  (at 151.13 67.31 0)
  (fields_autoplaced yes)
  (effects (font (size 1.27 1.27)) (justify left)))
 (hierarchical_label "PROXIMITY_SHEAR_HOME"
  (shape output)
  (at 133.35 64.77 180)
  (fields_autoplaced yes)
  (effects (font (size 1.27 1.27)) (justify right)))
 (hierarchical_label "ENCODER_FEED_SET"
  (shape output)
  (at 133.35 54.61 180)
  (fields_autoplaced yes)
  (effects (font (size 1.27 1.27)) (justify right)))
 (hierarchical_label "ENCODER_BEND_SET"
  (shape output)
  (at 133.35 57.15 180)
  (fields_autoplaced yes)
  (effects (font (size 1.27 1.27)) (justify right)))
 (hierarchical_label "AUTO_BUTTON"
  (shape output)
  (at 133.35 74.93 180)
  (fields_autoplaced yes)
  (effects (font (size 1.27 1.27)) (justify right)))
 (hierarchical_label "PROXIMITY_HEAD_CW"
  (shape output)
  (at 133.35 72.39 180)
  (fields_autoplaced yes)
  (effects (font (size 1.27 1.27)) (justify right)))
 (hierarchical_label "PROXIMITY_HEAD_LIM"
  (shape output)
  (at 151.13 69.85 0)
  (fields_autoplaced yes)
  (effects (font (size 1.27 1.27)) (justify left)))
 (hierarchical_label "PROXIMITY_HEAD_CCW"
  (shape output)
  (at 151.13 72.39 0)
  (fields_autoplaced yes)
  (effects (font (size 1.27 1.27)) (justify left)))
 (hierarchical_label "PROXIMITY_HEAD_OUT"
  (shape output)
  (at 133.35 62.23 180)
  (fields_autoplaced yes)
  (effects (font (size 1.27 1.27)) (justify right)))
 (hierarchical_label "ENCODER_FEED_RESET"
  (shape output)
  (at 151.13 54.61 0)
  (fields_autoplaced yes)
  (effects (font (size 1.27 1.27)) (justify left)))
 (hierarchical_label "PROXIMITY_HEAD_IN"
  (shape output)
  (at 151.13 62.23 0)
  (fields_autoplaced yes)
  (effects (font (size 1.27 1.27)) (justify left)))
 (symbol
  (lib_id "power:GND")
  (at 134.62 59.69 270)
  (unit 1)
  (exclude_from_sim no)
  (in_bom yes)
  (on_board yes)
  (dnp no)
  (fields_autoplaced yes)
  (property "Reference" "#PWR0601" (at 128.27 59.69 0) (effects (font (size 1.27 1.27)) (hide yes)))
  (property "Value" "GND" (at 130.81 59.6899 90) (effects (font (size 1.27 1.27)) (justify right)))
  (property "Footprint" "" (at 134.62 59.69 0) (effects (font (size 1.27 1.27)) (hide yes)))
  (property "Datasheet" "" (at 134.62 59.69 0) (effects (font (size 1.27 1.27)) (hide yes)))
  (property "Description" "Power symbol creates a global label with name \"GND\" , ground" (at 134.62 59.69 0) (effects (font (size 1.27 1.27)) (hide yes)))
  (pin "1"))
 (symbol
  (lib_id "Connector_Generic:Conn_02x10_Odd_Even")
  (at 140.97 64.77 0)
  (unit 1)
  (exclude_from_sim no)
  (in_bom yes)
  (on_board yes)
  (dnp no)
  (fields_autoplaced yes)
  (property "Reference" "J601" (at 142.24 48.26 0) (effects (font (size 1.27 1.27))))
  (property "Value" "Conn_02x10_Odd_Even" (at 142.24 50.8 0) (effects (font (size 1.27 1.27))))
  (property "Footprint" "Connector_IDC:IDC-Header_2x10_P2.54mm_Vertical" (at 140.97 64.77 0) (effects (font (size 1.27 1.27)) (hide yes)))
  (property "Datasheet" "~" (at 140.97 64.77 0) (effects (font (size 1.27 1.27)) (hide yes)))
  (property "Description" "Generic connector, double row, 02x10, odd/even pin numbering scheme (row 1 odd numbers, row 2 even numbers), script generated (kicad-library-utils/schlib/autogen/connector/)" (at 140.97 64.77 0) (effects (font (size 1.27 1.27)) (hide yes)))
  (pin "17")
  (pin "8")
  (pin "15")
  (pin "4")
  (pin "7")
  (pin "14")
  (pin "10")
  (pin "16")
  (pin "18")
  (pin "12")
  (pin "19")
  (pin "6")
  (pin "13")
  (pin "2")
  (pin "11")
  (pin "3")
  (pin "1")
  (pin "5")
  (pin "9")
  (pin "20")))
